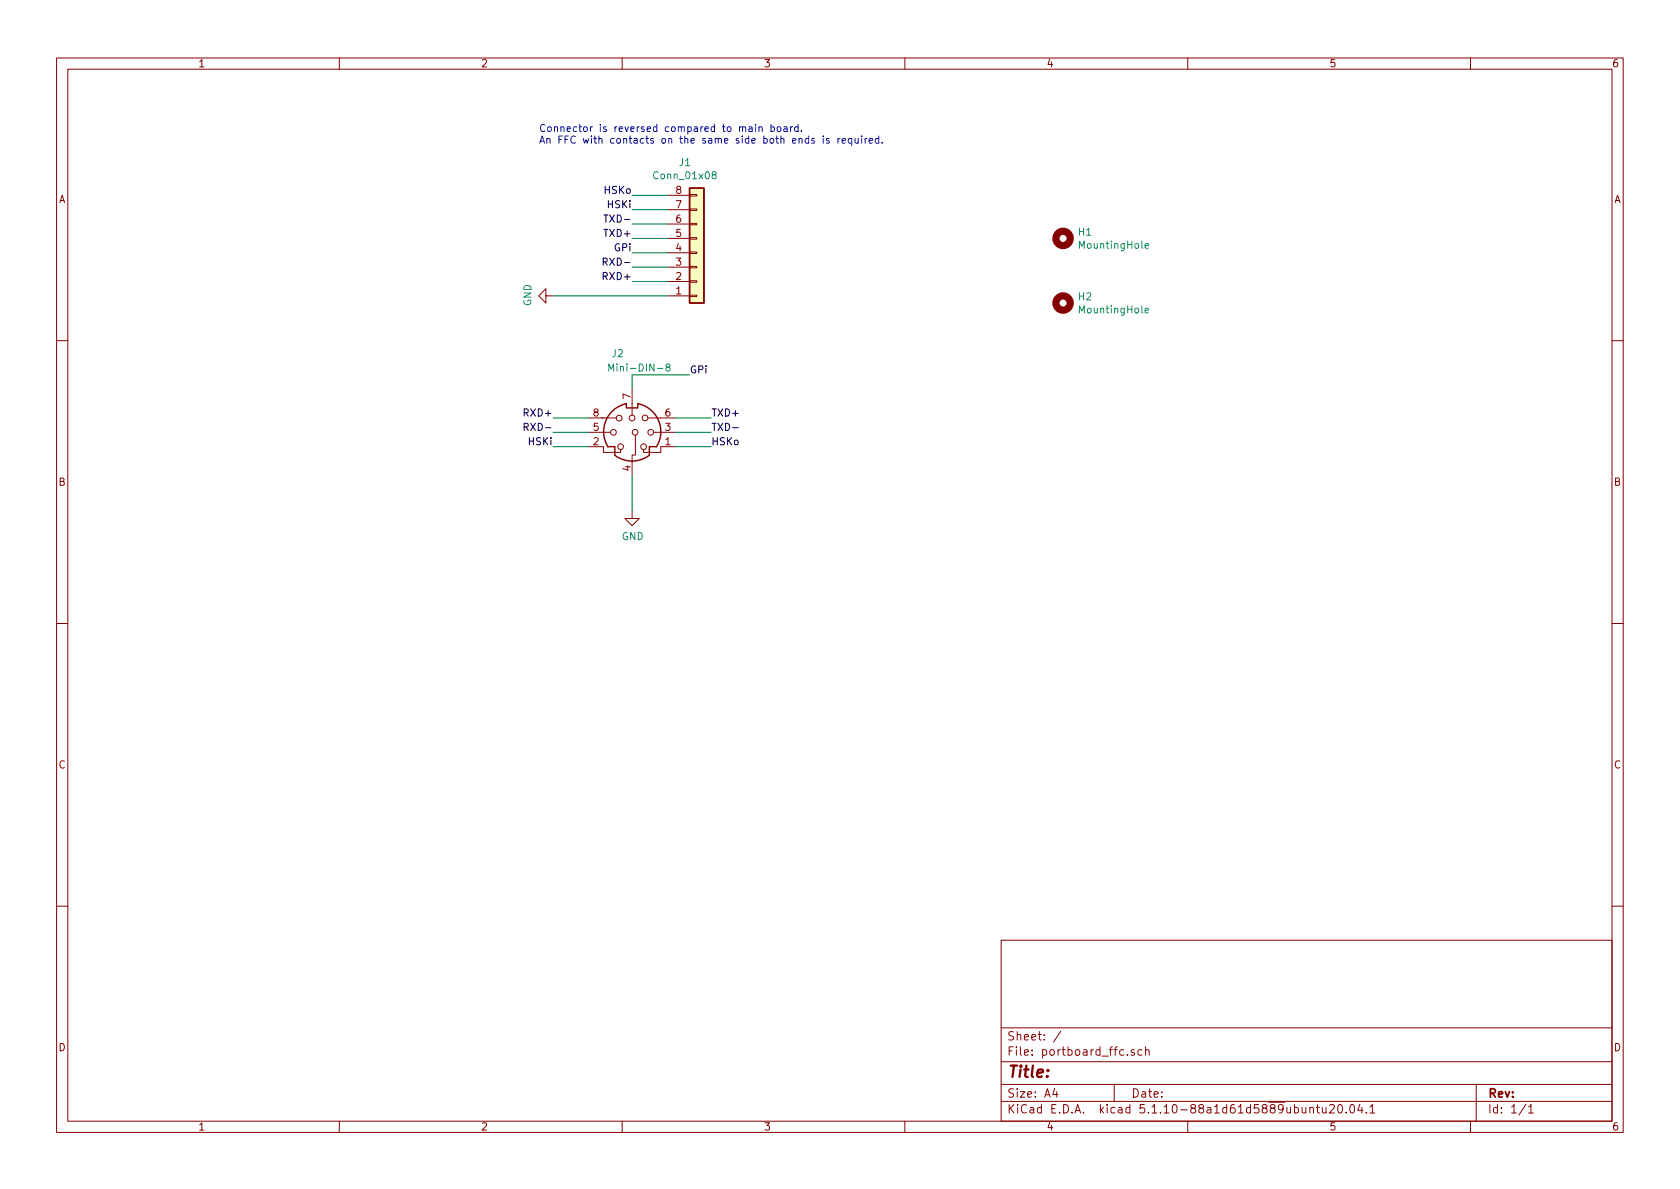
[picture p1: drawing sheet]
EESchema Schematic File Version 4
EELAYER 30 0
EELAYER END
$Descr A4 11693 8268
encoding utf-8
Sheet 1 1
Title ""
Date ""
Rev ""
Comp ""
Comment1 ""
Comment2 ""
Comment3 ""
Comment4 ""
$EndDescr
$Comp
L Connector:Mini-DIN-8 J2
U 1 1
P 4400 3000
F 0 "J2" H 4300 3550 50  0000 C CNN
F 1 "Mini-DIN-8" H 4450 3450 50  0000 C CNN
F 2 "AL_Footprints:MINI_DIN8" V 4390 2990 50  0001 C CNN
F 3 "http://service.powerdynamics.com/ec/Catalog17/Section%2011.pdf" V 4390 2990 50  0001 C CNN
	1    4400 3000
	1    0    0    -1  
$EndComp
$Comp
L power:GND #PWR0102
U 1 1
P 4400 3550
F 0 "#PWR0102" H 4400 3300 50  0001 C CNN
F 1 "GND" H 4405 3377 50  0000 C CNN
F 2 "" H 4400 3550 50  0001 C CNN
F 3 "" H 4400 3550 50  0001 C CNN
	1    4400 3550
	1    0    0    -1  
$EndComp
$Comp
L Mechanical:MountingHole H1
U 1 1
P 7400 1650
F 0 "H1" H 7500 1696 50  0000 L CNN
F 1 "MountingHole" H 7500 1605 50  0000 L CNN
F 2 "MountingHole:MountingHole_3.2mm_M3_Pad" H 7400 1650 50  0001 C CNN
F 3 "~" H 7400 1650 50  0001 C CNN
	1    7400 1650
	1    0    0    -1  
$EndComp
$Comp
L Mechanical:MountingHole H2
U 1 1
P 7400 2100
F 0 "H2" H 7500 2146 50  0000 L CNN
F 1 "MountingHole" H 7500 2055 50  0000 L CNN
F 2 "MountingHole:MountingHole_3.2mm_M3_Pad" H 7400 2100 50  0001 C CNN
F 3 "~" H 7400 2100 50  0001 C CNN
	1    7400 2100
	1    0    0    -1  
$EndComp
Wire Wire Line
	4400 3550 4400 3300
Wire Wire Line
	4650 1650 4400 1650
Wire Wire Line
	4650 1950 4400 1950
Wire Wire Line
	4650 1450 4400 1450
Wire Wire Line
	4650 1750 4400 1750
Wire Wire Line
	4650 1550 4400 1550
Wire Wire Line
	4650 1850 4400 1850
Wire Wire Line
	4650 1350 4400 1350
Wire Wire Line
	4400 2700 4400 2600
Wire Wire Line
	4400 2600 4800 2600
Wire Wire Line
	4100 2900 3850 2900
Wire Wire Line
	4100 3000 3850 3000
Wire Wire Line
	4100 3100 3850 3100
Wire Wire Line
	4700 2900 4950 2900
Wire Wire Line
	4700 3000 4950 3000
Wire Wire Line
	4700 3100 4950 3100
Text Label 4400 1550 2    50   ~ 0
TXD-
Text Label 4400 1850 2    50   ~ 0
RXD-
Text Label 4400 1650 2    50   ~ 0
TXD+
Text Label 4400 1950 2    50   ~ 0
RXD+
Text Label 4400 1450 2    50   ~ 0
HSKi
Text Label 4400 1750 2    50   ~ 0
GPi
Text Label 4400 1350 2    50   ~ 0
HSKo
Text Label 4950 3000 0    50   ~ 0
TXD-
Text Label 4950 2900 0    50   ~ 0
TXD+
Text Label 4950 3100 0    50   ~ 0
HSKo
Text Label 3850 2900 2    50   ~ 0
RXD+
Text Label 3850 3000 2    50   ~ 0
RXD-
Text Label 3850 3100 2    50   ~ 0
HSKi
Text Label 4800 2600 0    50   ~ 0
GPi
$Comp
L Connector_Generic:Conn_01x08 J1
U 1 1
P 4850 1750
F 0 "J1" H 4768 1125 50  0000 C CNN
F 1 "Conn_01x08" H 4768 1216 50  0000 C CNN
F 2 "Connector_FFC-FPC:Hirose_FH12-8S-0.5SH_1x08-1MP_P0.50mm_Horizontal" H 4850 1750 50  0001 C CNN
F 3 "~" H 4850 1750 50  0001 C CNN
	1    4850 1750
	1    0    0    1   
$EndComp
$Comp
L power:GND #PWR0101
U 1 1
P 3850 2050
F 0 "#PWR0101" H 3850 1800 50  0001 C CNN
F 1 "GND" H 3855 1877 50  0000 C CNN
F 2 "" H 3850 2050 50  0001 C CNN
F 3 "" H 3850 2050 50  0001 C CNN
	1    3850 2050
	0    1    -1   0   
$EndComp
Wire Wire Line
	3850 2050 4650 2050
Text Notes 3750 1000 0    50   ~ 0
Connector is reversed compared to main board.\nAn FFC with contacts on the same side both ends is required.
$EndSCHEMATC
